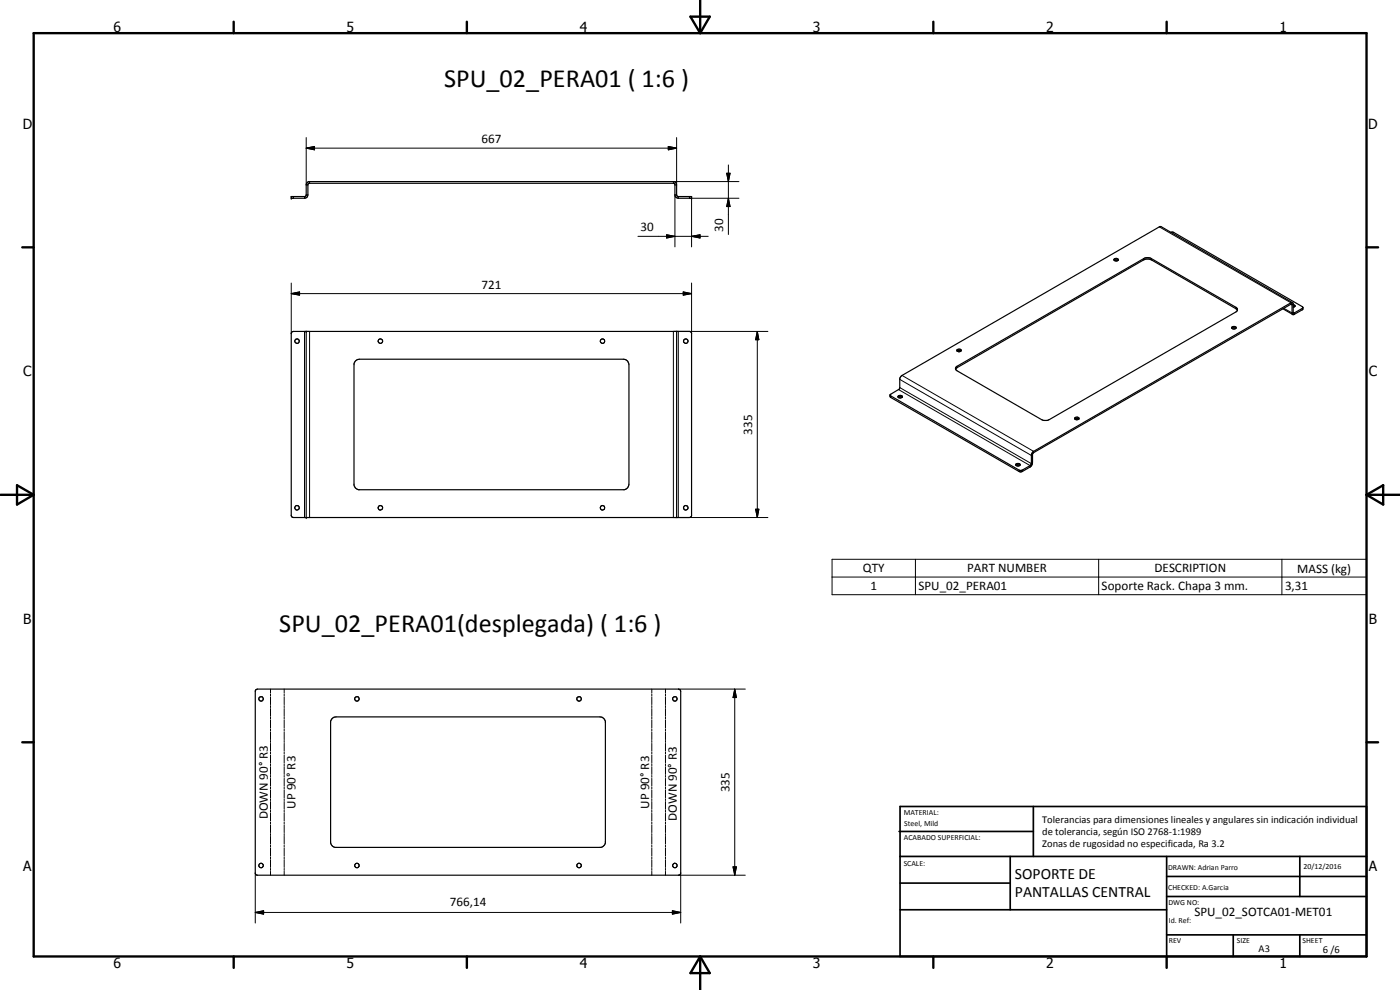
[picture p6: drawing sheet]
<svg xmlns="http://www.w3.org/2000/svg" width="420mm" height="297mm" viewBox="0 0 420 297" stroke-linecap="round" stroke-linejoin="round" font-family="sans-serif">
<g fill="none" stroke="#000" stroke-width=".35">
<path d="M87.4 59l4.3-.1 .2-.3v-3.4l.8-.7h109.6l.7 .5 .1 3.5 .2 .4 4.2 .1v.5h-3.9l-.7-.2-.3-.8v-3.2l-.4-.3h-109.5l-.3 .3v3.2l-.4 .8-.6 .2h-4zM334.3 77.8a.65 .65 0 0 1 .8-.3 .65 .65 0 0 1 .4 .6 .69 .69 0 0 1-.7 .2 .69 .69 0 0 1-.5-.5zM334.4 78.1l.3-.1 .8 .1M351.4 69.7l.9 .1 38.7 22.5M87.6 99.6l.5-.2 119.1 .1 .3 .4v54.9l-.6 .5-119.2-.1-.3-.4v-54.9zM91.9 99.4v55.9M203.1 99.4v55.9M369.7 98.2a.71 .71 0 0 1 1.3 .2 .77 .77 0 0 1-1.4-.1zM369.7 98.6l.5-.3 .7 .3M371.4 93.1l-.5-.5-25.3-14.6a2.45 2.45 0 0 0-2.4 0l-56 32.3-.4 .5M385 92.6l3 1.8M387.9 90.8l-39.7-22.9-77.5 44.7-.7 1.1-.1 3-2.8 1.8"/>
<path d="M388.1 91.4l.6 .3-.1 .3M388.1 91.8l.5 .2M388.6 92l-.5 .2M391 92.3l-.1 .6-2.9 1.5-.2-.3v-2.7l-.4-.1-77.2 44.5-.3 .5v2.6l-.3 .8-.5 .4-2.8 1.5-39-22.3-.2-.8M391 92.3l-2.7 1.7-.2-.3v-2.8l-.7-.1-77.4 44.7-.5 .9-.1 3-2.7 1.7h-.7l-38.9-22.6M106.6 108.4l.7-.5 .6-.1 79.8 .1 .7 .5 .4 1-.2 36.4-.2 .5-1 .6h-80.1l-.7-.6-.4-.8v-36.4zM269.6 119.2l.6 .2 .5-.1M269.6 119.2a.62 .62 0 0 1 .5-.6 .62 .62 0 0 1 .7 .5l-.1 .2M269.6 119.3l.4-.3 .7 .3M287.1 110l56.1-32.4a2.4 2.4 0 0 1 2.4 0l25.3 14.6a.76 .76 0 0 1 .5 .7 .76 .76 0 0 1-.5 .7l-56.5 32.5-1.1 .1-.7-.3-25.4-14.6a.69 .69 0 0 1-.4-.6 .69 .69 0 0 1 .3-.7zM287.3 105.3l.4-.1 .7 .1M287.3 104.9l.8-.1 .3 .2a.62 .62 0 0 1-.6 .6 .62 .62 0 0 1-.6-.6z"/>
<path d="M304.9 139.3l.8-.2 .4 .2a.64 .64 0 0 1-.6 .6 .64 .64 0 0 1-.6-.6zM305 139.6l.4-.2 .7 .2M322.6 125.7l.4 .2 .8-.1M322.6 125.7l-.1-.2a.78 .78 0 0 1 1.3 0v.3M322.6 125.8l.3-.2 .9 .2M76.8 207l.4-.2h126.6l.3 .2 .2 .4-.1 54.9-.4 .3-126.9-.1-.3-.4v-54.8zM99.6 215.7l.7-.5 .6-.1 79.7 .1 .7 .5 .4 .8v36.4l-.2 .5-1.2 .9-80-.1-.5-.3-.6-1v-36.4z"/>
<circle cx="89.2" cy="102.3" r=".67"/>
<circle cx="114.2" cy="102.4" r=".66"/>
<circle cx="180.8" cy="102.4" r=".67"/>
<circle cx="205.8" cy="102.4" r=".68"/>
<circle cx="89.1" cy="152.4" r=".67"/>
<circle cx="114.1" cy="152.4" r=".69"/>
<circle cx="180.8" cy="152.4" r=".67"/>
<circle cx="205.8" cy="152.4" r=".68"/>
<circle cx="78.3" cy="209.7" r=".66"/>
<circle cx="107.1" cy="209.7" r=".66"/>
<circle cx="173.8" cy="209.7" r=".66"/>
<circle cx="202.5" cy="209.7" r=".69"/>
<circle cx="78.4" cy="259.7" r=".67"/>
<circle cx="107.1" cy="259.7" r=".66"/>
<circle cx="173.8" cy="259.7" r=".66"/>
<circle cx="202.5" cy="259.7" r=".67"/>
</g>
<g fill="none" stroke="#000" stroke-width=".3">
<path d="M88.1 59v.5M91.4 59v.5M91.9 44.4l2.5-.5v1.1zM91.9 58.5h.5M91.9 41.3v14.2h.5M91.9 44.4h111.2M92.9 54.5v.5M200.6 43.9l2.5 .5-2.5 .6zM203.1 58.5h-.5v15.6M203.1 41.3v14.2h-.5M203.6 59v.5M206.9 59v.5"/>
<path d="M218.1 52h1l-.5 2.5zM218.6 59.5l.5 2.5h-1zM218.6 49.5v20.9M221.8 54.5h-19.7v.5M221.8 59.5h-14.3v14.6M191.5 70.9h21M200.1 70.4l2.5 .5-2.5 .5zM207.5 70.9l2.6-.5v1zM343.2 77.6v.4M345.6 77.6v.4M347.9 68.1l39.5 22.7v.5l.4 .2 .3-.2M87.4 88.1l2.5-.5v1z"/>
<path d="M87.4 88.1h120.1M87.4 84.9v15.2M91.4 99.4v55.9M92.9 99.4v55.9M203.6 99.4v55.9M205.1 87.6l2.4 .5-2.4 .5zM207.5 84.9v15.2M227.3 99.4l.4 2.5h-.9zM227.3 99.4v55.9M230.5 99.4h-28.4v55.9h28.4M370.9 92.2v.4M385.3 92.5l2.5 1.4 .3-.2 .3 .2v.4"/>
<path d="M390.8 92.5v.5M267.3 118.8v.5M269.7 116.9l39.4 22.8v.4M270 116.3l39.5 22.8 .4-.2M270 113.8l39.5 22.9 .4-.3M270.7 112.6l39.5 22.8v.4M287.2 109.9v.4M226.8 152.8h.9l-.4 2.5zM305.8 141.1v.4M306.8 141.1v.4M249.7 167.8h160.4v10.6h-160.4zM249.7 173.1h160.4"/>
<path d="M274.7 167.8v10.6M329.7 167.8v10.6M384.7 167.8v10.6M81.2 206.8v1.1M81.2 208.2v.6M81.2 209.1v2.3M81.2 211.7v.6M81.2 212.6v2.3M81.2 215.2v.6M81.2 216.1v2.3M81.2 218.7v.6M81.2 219.6v2.3"/>
<path d="M85.3 206.8v1.1M85.3 208.2v.6M85.3 209.1v2.3M85.3 211.7v.6M85.3 212.6v2.3M85.3 215.2v.6M85.3 216.1v2.3M85.3 218.7v.6M85.3 219.6v2.3M195.6 206.8v1.1M195.6 208.2v.6M195.6 209.1v2.3"/>
<path d="M195.6 211.7v.6M195.6 212.6v2.3M195.6 215.2v.6M195.6 216.1v2.3M195.6 218.7v.6M195.6 219.6v2.3M199.7 206.8v1.1M199.7 208.2v.6M199.7 209.1v2.3M199.7 211.7v.6M199.7 212.6v2.3M199.7 215.2v.6"/>
<path d="M199.7 216.1v2.3M199.7 218.7v.6M199.7 219.6v2.3M203.6 206.8h20.1M220.5 206.8l.5 2.5h-1zM220.5 206.8v55.8M81.2 222.2v.6M81.2 223.1v2.3M81.2 225.7v.5M81.2 226.6v2.3M81.2 229.2v.5M81.2 230v2.4"/>
<path d="M81.2 232.7v.5M81.2 233.6v2.2M81.2 236.1v.6M81.2 237v2.4M81.2 239.6v.6M85.3 222.2v.6M85.3 223.1v2.3M85.3 225.7v.5M85.3 226.6v2.3M85.3 229.2v.5M85.3 230v2.4M85.3 232.7v.5"/>
<path d="M85.3 233.6v2.2M85.3 236.1v.6M85.3 237v2.4M85.3 239.6v.6M195.6 222.2v.6M195.6 223.1v2.3M195.6 225.7v.5M195.6 226.6v2.3M195.6 229.2v.5M195.6 230v2.4M195.6 232.7v.5M195.6 233.6v2.2"/>
<path d="M195.6 236.1v.6M195.6 237v2.4M195.6 239.6v.6M199.7 222.2v.6M199.7 223.1v2.3M199.7 225.7v.5M199.7 226.6v2.3M199.7 229.2v.5M199.7 230v2.4M199.7 232.7v.5M199.7 233.6v2.2M199.7 236.1v.6"/>
<path d="M199.7 237v2.4M199.7 239.6v.6M81.2 240.5v2.3M81.2 243.1v.6M81.2 244v2.3M81.2 246.6v.6M81.2 247.5v2.3M81.2 250.1v.6M81.2 251v2.3M81.2 253.6v.6M81.2 254.5v2.3M81.2 257.1v.6"/>
<path d="M81.2 257.9v2.4M85.3 240.5v2.3M85.3 243.1v.6M85.3 244v2.3M85.3 246.6v.6M85.3 247.5v2.3M85.3 250.1v.6M85.3 251v2.3M85.3 253.6v.6M85.3 254.5v2.3M85.3 257.1v.6M85.3 257.9v2.4"/>
<path d="M195.6 240.5v2.3M195.6 243.1v.6M195.6 244v2.3M195.6 246.6v.6M195.6 247.5v2.3M195.6 250.1v.6M195.6 251v2.3M195.6 253.6v.6M195.6 254.5v2.3M195.6 257.1v.6M195.6 257.9v2.4M199.7 240.5v2.3"/>
<path d="M199.7 243.1v.6M199.7 244v2.3M199.7 246.6v.6M199.7 247.5v2.3M199.7 250.1v.6M199.7 251v2.3M199.7 253.6v.6M199.7 254.5v2.3M199.7 257.1v.6M199.7 257.9v2.4M76.6 273.8l2.5-.5v1zM76.6 273.8h127.7"/>
<path d="M76.6 261.9v15M81.2 260.6v.6M81.2 261.5v1.1M85.3 260.6v.6M85.3 261.5v1.1M195.6 260.6v.6M195.6 261.5v1.1M199.7 260.6v.6M199.7 261.5v1.1M201.8 273.3l2.5 .5-2.5 .5zM203.6 262.6h20.1M204.3 261.9v15"/>
<path d="M220 260.1h1l-.5 2.5z"/>
</g>
<g fill="#000">
<circle cx="87.4" cy="59" r=".18"/>
<circle cx="87.4" cy="59.5" r=".18"/>
<circle cx="207.5" cy="59" r=".18"/>
<circle cx="207.5" cy="59.5" r=".18"/>
<circle cx="91.9" cy="99.4" r=".18"/>
<circle cx="91.9" cy="155.3" r=".18"/>
</g>
<g fill="none" stroke="#000" stroke-width=".71">
<path d="M10.1 9.9h400v277.1h-400zM70.1 6.5v3.4M140.1 6.5v3.4M207.2 5h5.8l-2.9 4.9zM210.1 0v9.9M280.1 6.5v3.4M350.1 6.5v3.4M6.7 74.2h3.4M410.1 74.2h3.5M.1 148.5h10M5.1 145.6l5 2.9-5 2.9zM410.1 148.5h10"/>
<path d="M410.1 148.5l5-2.9v5.8zM6.7 222.7h3.4M410.1 222.7h3.5M70.1 287v3.4M140.1 287v3.4M210.1 287v10M210.1 287l2.9 5h-5.8zM280.1 287v3.4M350.1 287v3.4"/>
</g>
<g fill="none" stroke="#000" stroke-width=".51">
<path d="M269.8 249.5h40.3M270.1 242h140v45h-140zM270.1 257h140M303.2 257v16M310.1 242v15M350.1 257v30M390.1 257v12M270.1 265h33.1M270.1 273h80M350.1 269h60M350.1 263h60M350.1 280.5h60"/>
<path d="M370.1 280.5v6.5M390.1 280.5v6.5"/>
</g>
<g fill="#000">
<path d="M91.9 44.4l2.5-.5v1.1zM200.6 43.9l2.5 .5-2.5 .6zM218.1 52h1l-.5 2.5zM200.1 70.4l2.5 .5-2.5 .5zM207.5 70.9l2.6-.5v1zM218.6 59.5l.5 2.5h-1zM87.4 88.1l2.5-.5v1zM205.1 87.6l2.4 .5-2.4 .5zM227.3 99.4l.4 2.5h-.9zM226.8 152.8h.9l-.4 2.5zM220.5 206.8l.5 2.5h-1zM76.6 273.8l2.5-.5v1z"/>
<path d="M201.8 273.3l2.5 .5-2.5 .5zM220 260.1h1l-.5 2.5z"/>
</g>
<g font-size="7.9">
<text x="133.3" y="26.1">SPU_02_PERA01 ( 1:6 )</text>
<text x="83.8" y="189.7">SPU_02_PERA01(desplegada) ( 1:6 )</text>
</g>
<g font-size="4.7">
<text x="304.6" y="263.8">SOPORTE DE</text>
<text x="304.6" y="269.2">PANTALLAS CENTRAL</text>
</g>
<g font-size="4.2">
<text x="34" y="9.6">6</text>
<text x="104" y="9.6">5</text>
<text x="174" y="9.6">4</text>
<text x="244" y="9.6">3</text>
<text x="314" y="9.6">2</text>
<text x="384" y="9.6">1</text>
<text x="6.8" y="38.7">D</text>
<text x="410.6" y="38.7">D</text>
<text x="7" y="112.9">C</text>
<text x="410.8" y="112.9">C</text>
<text x="7" y="187.1">B</text>
<text x="410.8" y="187.1">B</text>
<text x="7" y="261.4">A</text>
<text x="410.8" y="261.4">A</text>
<text x="34" y="290.4">6</text>
<text x="104" y="290.4">5</text>
<text x="174" y="290.4">4</text>
<text x="244" y="290.4">3</text>
<text x="314" y="290.4">2</text>
<text x="384" y="290.4">1</text>
</g>
<g font-size="3.9">
<text x="144.5" y="42.9">667</text>
<text x="192.3" y="69.4">30</text>
<text x="217" y="69.6" transform="rotate(-90 217 69.6)">30</text>
<text x="144.5" y="86.6">721</text>
<text x="225.7" y="130.4" transform="rotate(-90 225.7 130.4)">335</text>
<text x="259" y="171.7">QTY</text>
<text x="290.3" y="171.7">PART NUMBER</text>
<text x="346.5" y="171.7">DESCRIPTION</text>
<text x="389.3" y="171.9">MASS (kg)</text>
<text x="261.2" y="177.1">1</text>
<text x="275.6" y="177.1">SPU_02_PERA01</text>
<text x="330.6" y="177.2">Soporte Rack. Chapa 3 mm.</text>
<text x="385.6" y="177.1">3,31</text>
<text x="218.9" y="237.7" transform="rotate(-90 218.9 237.7)">335</text>
<text x="80.4" y="245.9" transform="rotate(-90 80.4 245.9)">DOWN 90° R3</text>
<text x="88.7" y="242.6" transform="rotate(-90 88.7 242.6)">UP 90° R3</text>
<text x="194.8" y="242.6" transform="rotate(-90 194.8 242.6)">UP 90° R3</text>
<text x="203.1" y="246.3" transform="rotate(-90 203.1 246.3)">DOWN 90° R3</text>
<text x="135" y="271.7">766,14</text>
<text x="358.5" y="275">SPU_02_SOTCA01-MET01</text>
</g>
<g font-size="3.1">
<text x="312.7" y="246.8">Tolerancias para dimensiones lineales y angulares sin indicación individual</text>
<text x="312.7" y="250.4">de tolerancia, según ISO 2768-1:1989</text>
<text x="312.7" y="254">Zonas de rugosidad no especificada, Ra 3.2</text>
<text x="377.7" y="285.6">A3</text>
<text x="397" y="285.9">6 /6</text>
</g>
<g font-size="2.4">
<text x="271.2" y="244.4">MATERIAL:</text>
<text x="271.3" y="252">ACABADO SUPERFICIAL:</text>
<text x="271.4" y="247.9">Steel, Mild</text>
<text x="271.2" y="259.7">SCALE:</text>
<text x="350.6" y="261">DRAWN: Adrian Parro</text>
<text x="391.2" y="260.6">20/12/2016</text>
<text x="350.6" y="267">CHECKED: A.Garcia</text>
<text x="350.6" y="271.4">DWG NO:</text>
<text x="350.8" y="276.9">Id. Ref:</text>
<text x="350.8" y="282.8">REV</text>
<text x="371.2" y="282.9">SIZE</text>
<text x="390.9" y="282.9">SHEET</text>
</g>
</svg>
